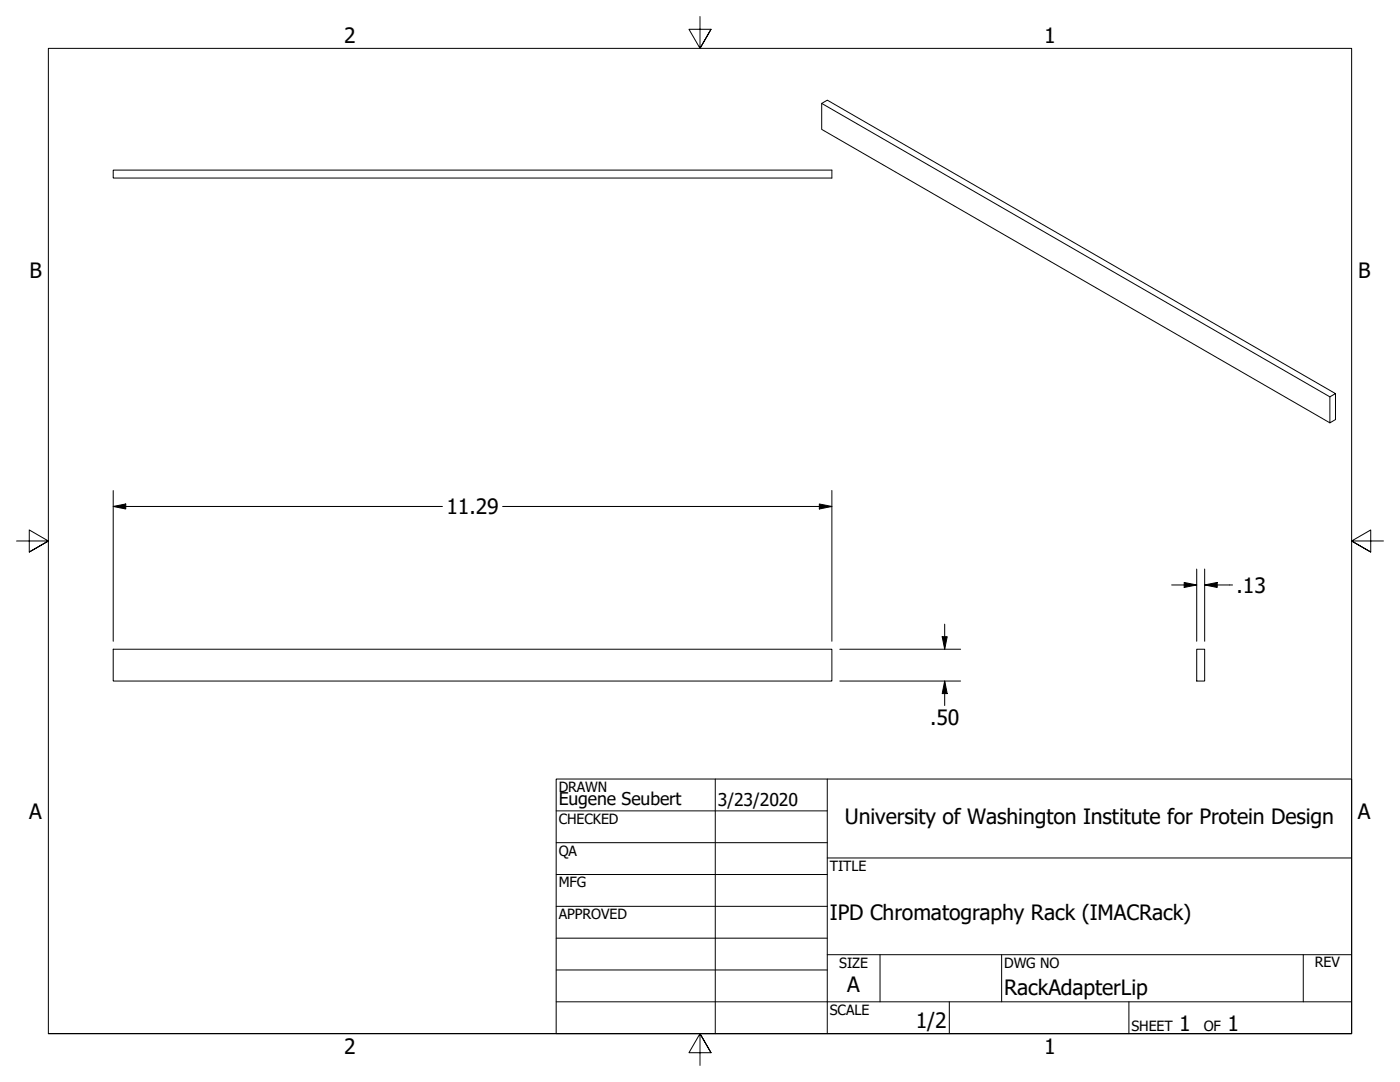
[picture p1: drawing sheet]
<svg xmlns="http://www.w3.org/2000/svg" width="279mm" height="216mm" viewBox="0 0 279 216" stroke-linecap="round" stroke-linejoin="round" font-family="sans-serif">
<!-- layer: Visible (ANSI) -->
<path d="M22.6 33.9h143.4v1.6h-143.4zM164 20.6l101.4 58.6M266.5 78.5l-101.4-58.5-1.1 .6v5.2l101.4 58.6v-5.2l1.1-.7v5.2l-1.1 .7M22.6 129.5h143.4v6.4h-143.4zM238.8 129.5h1.6v6.4h-1.6z" fill="none" stroke="#000" stroke-width=".2"/>
<!-- layer: Border (ANSI) -->
<path d="M139.7 3.3v6.4l-2.2-3.9h4.4l-2.2 3.9 2.2-3.9M3.3 107.9h6.4l-3.9-2.2v4.5l3.9-2.3-3.9 2.3M276.1 107.9h-6.4l3.9-2.2v4.5l-3.9-2.3 3.9 2.3M9.7 206.2v-196.5h260v196.5h-260h260M141.9 210.1l-2.2-3.9 2.2 3.9h-4.4l2.2-3.9v6.4" fill="none" stroke="#000" stroke-width=".2"/>
<!-- layer: Title (ANSI) -->
<g fill="none" stroke="#000" stroke-width=".2">
<path d="M111 155.4h158.7v50.8h-158.7zM142.7 155.4v50.8M165.1 155.4v50.8M111 161.8h54.1M111 168.1h54.1M111 174.5h54.1M165.1 171.2h104.6M111 180.8h54.1M111 187.2h54.1M111 193.5h54.1M111 199.9h158.7M165.1 190.5h104.6"/>
<path d="M175.6 190.5v9.4M189.5 199.9v6.3M199.9 190.5v9.4M225.3 199.9v6.3M260.1 190.5v9.4"/>
</g>
<!-- layer: Dimension (ANSI) -->
<g fill="none" stroke="#000" stroke-width=".2">
<path d="M22.6 97.9v30.1M166 97.9v30.1M22.6 101.1l2.5-.5v1zM22.6 101.1h65.7M100.3 101.1h65.7M163.5 100.6l2.5 .5-2.5 .5zM233.8 116.7h5M236.3 116.2l2.5 .5-2.5 .5zM238.8 113.5v14.5M240.4 116.7l2.5-.5v1zM240.4 116.7h5.6M240.4 113.5v14.5"/>
<path d="M167.6 135.9h24.1M167.6 129.5h24.1M188 127h1l-.5 2.5zM188.5 135.9l.5 2.5h-1zM188.5 124.5v5M188.5 135.9v4.9"/>
</g>
<g fill="#000">
<path d="M22.6 101.1l2.5-.5v1z" fill-rule="evenodd"/>
<path d="M163.5 100.6l2.5 .5-2.5 .5z" fill-rule="evenodd"/>
<path d="M236.3 116.2l2.5 .5-2.5 .5z" fill-rule="evenodd"/>
<path d="M240.4 116.7l2.5-.5v1z" fill-rule="evenodd"/>
<path d="M188 127h1l-.5 2.5z" fill-rule="evenodd"/>
<path d="M188.5 135.9l.5 2.5h-1z" fill-rule="evenodd"/>
</g>
<g font-size="4.2">
<text x="68.7" y="8.6">2</text>
<text x="208.4" y="8.6">1</text>
<text x="5.9" y="55.5">B</text>
<text x="271.1" y="55.5">B</text>
<text x="89.1" y="102.6">11.29</text>
<text x="246.8" y="118.2">.13</text>
<text x="185.6" y="144.7">.50</text>
<text x="5.8" y="163.4">A</text>
<text x="168.6" y="164.5">University of Washington Institute for Protein Design</text>
<text x="271" y="163.4">A</text>
<text x="165.6" y="183.5">IPD Chromatography Rack (IMACRack)</text>
<text x="169.1" y="198">A</text>
<text x="200.4" y="198.5">RackAdapterLip</text>
<text x="182.8" y="205.1">1/2</text>
<text x="235.3" y="205.7">1</text>
<text x="245" y="205.7">1</text>
<text x="68.7" y="210.3">2</text>
<text x="208.4" y="210.3">1</text>
</g>
<g font-size="3.5">
<text x="111.5" y="160.6">Eugene Seubert</text>
<text x="143.3" y="160.7">3/23/2020</text>
</g>
<g font-size="2.8">
<text x="111.5" y="158">DRAWN</text>
<text x="111.5" y="164.4">CHECKED</text>
<text x="111.5" y="170.7">QA</text>
<text x="165.6" y="173.7">TITLE</text>
<text x="111.5" y="177.1">MFG</text>
<text x="111.5" y="183.4">APPROVED</text>
<text x="167.5" y="193.1">SIZE</text>
<text x="200.4" y="193.1">DWG NO</text>
<text x="262.4" y="193">REV</text>
<text x="165.6" y="202.5">SCALE</text>
<text x="225.8" y="205.7">SHEET</text>
<text x="240.2" y="205.7">OF</text>
</g>
</svg>
